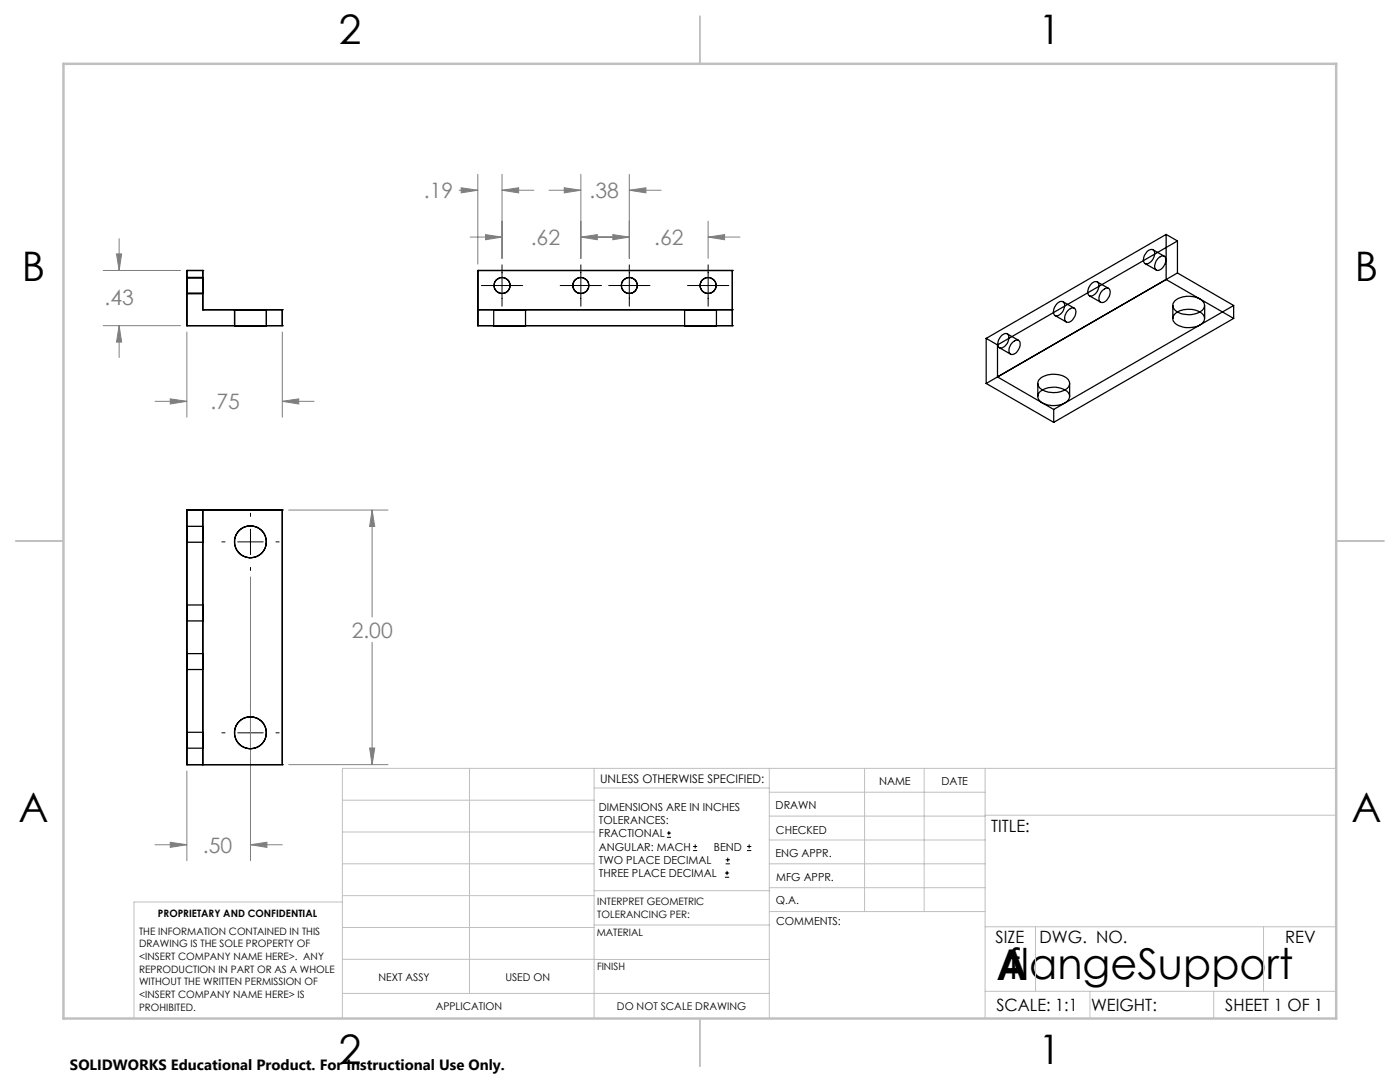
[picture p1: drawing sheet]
<svg xmlns="http://www.w3.org/2000/svg" width="279mm" height="216mm" viewBox="0 0 279 216" stroke-linecap="round" stroke-linejoin="round" font-family="sans-serif">
<g fill="none" stroke="#000" stroke-width=".2">
<path d="M96.1 57h8.2M100.2 52.8v8.3M111.8 57h8.3M115.9 52.8v8.3M121.5 57h8.2M125.6 52.8v8.3M137.2 57h8.3M141.3 52.8v8.3M44.3 108.1h.6M47.4 108.1h5.1M50 102.4v.6M50 105.6v5.1"/>
<path d="M50 113.2v.6M55.1 108.1h.6M44.3 146.2h.6M47.4 146.2h5.1M50 140.5v.6M50 143.7v5.1M50 151.3v.6M55.1 146.2h.6M133.1 167.1h.8M133.1 166.2h.8M133.5 165.8v.9M138.3 169.7h.8"/>
<path d="M138.3 168.9h.8M138.7 168.5v.8M144.7 175h.8M144.7 174.2h.8M144.8 172.4h.9M144.8 171.6h.9M145.1 173.8v.8M145.2 171.1v.9M149.1 169.7h.8M149.1 168.9h.8M149.5 168.5v.8"/>
</g>
<g fill="none" stroke="#808080" stroke-width=".2">
<path d="M91.6 38h3.8M92 37.5l3.4 .5-3.4 .5zM95.4 34.8v17.9M100.2 38l3.3-.5v1zM100.2 34.8v16.8M100.2 38h6.3M109.6 38h6.3M112.6 37.5l3.3 .5-3.3 .5zM115.9 34.8v16.8M125.6 38l3.3-.5v1zM125.6 38h6.3M125.6 34.8v16.8"/>
<path d="M20.6 54h15.4M23.2 50.7h1.1l-.5 3.3zM23.8 47.6v6.4M93.8 47.3h6.4M96.9 46.8l3.3 .5-3.3 .5zM115.9 47.3l3.3-.5v1zM115.9 47.3h9.7M122.3 46.8l3.3 .5-3.3 .5zM141.3 47.3l3.3-.5v1zM141.3 47.3h6.4M141.3 44.1v7.5M20.6 65h15.4"/>
<path d="M23.8 65l.5 3.3h-1.1zM23.8 65v6.3M34 79.6l3.3 .5-3.3 .5zM37.3 66.3v17M56.3 66.3v17M30.9 80.1h6.4M56.3 80.1l3.3-.5v1zM56.3 80.1h6.4M50 115.1v56.6M57.6 101.8h19.8M74.3 101.8l.5 3.3h-1zM74.3 101.8v21.3"/>
<path d="M74.3 128.2v24.4M37.3 153.8v17.9M57.6 152.6h19.8M73.8 149.3h1l-.5 3.3zM30.9 168.6h6.4M34 168.1l3.3 .5-3.3 .5zM50 168.6l3.3-.5v1zM50 168.6h6.3"/>
</g>
<g fill="none" stroke="#c0c0c0" stroke-width=".2">
<path d="M68.3 159.7h50.3M93.7 153.3v44.9M118.6 153.3v49.9M118.6 157.2h34.9M153.5 153.3v49.9M153.5 158.1h43.1M172.5 153.3v28.6M184.4 153.3v28.6M196.6 153.3v49.9M266.7 153.3h-198.4v49.9M68.3 178.7h50.3M68.3 172.4h50.3"/>
<path d="M68.3 166h50.3M68.3 180h-41.6v23.2M118.6 177.7h35M153.5 167.6h43.1M153.5 162.8h43.1M153.5 172.4h43.1M153.5 177.1h43.1M196.6 162.7h70.1M68.3 198.2h85.2M68.3 191.4l85.2 .1M68.3 185.1h50.3M118.6 184.6h35"/>
<path d="M153.6 181.9h43M196.6 197.8h70.1M196.6 184.9h70.1M206.7 184.9v12.9M217.5 197.8v5.4M242.2 197.8v5.4M252.2 184.9v12.9"/>
</g>
<path d="M139.7 3.2v9.5M3.1 107.9h9.6M266.7 107.9h9.5M139.7 203.2v9.6" fill="none" stroke="#c0c0c0" stroke-width=".25"/>
<path d="M12.7 12.7h254v190.5h-254z" fill="none" stroke="#c0c0c0" stroke-width=".5"/>
<path d="M34 79.6l3.3 .5-3.3 .5zM56.3 80.1l3.3-.5v1zM23.2 50.7h1.1l-.5 3.3zM23.8 65l.5 3.3h-1.1zM92 37.5l3.4 .5-3.4 .5zM100.2 38l3.3-.5v1zM96.9 46.8l3.3 .5-3.3 .5zM115.9 47.3l3.3-.5v1zM112.6 37.5l3.3 .5-3.3 .5zM125.6 38l3.3-.5v1zM141.3 47.3l3.3-.5v1zM122.3 46.8l3.3 .5-3.3 .5zM74.3 101.8l.5 3.3h-1zM73.8 149.3h1l-.5 3.3zM50 168.6l3.3-.5v1zM34 168.1l3.3 .5-3.3 .5z" fill="#808080"/>
<g fill="none" stroke="#000" stroke-width=".25">
<path d="M37.3 55.4v3.2zM37.3 54h.1M37.3 58.6h3.2M37.3 55.4h3.2M37.3 54h3.2M37.3 54v11M40.5 55.4v3.2zM40.5 54h.1M40.5 54v7.8M95.4 54h50.8M95.4 54v11M95.4 54h.1"/>
<path d="M146.2 54h.1M146.2 54v11M217.4 59l2.2 1.3M217.8 56.6a.8 .8 0 0 1 .9-.4 .8 .8 0 0 1 .6 .6 1.96 1.96 0 0 1-1.9 2.2 1.75 1.75 0 0 1 .4-2.4zM219 56.3l2.2 1.2M219.9 58.1a.89 .89 0 0 1 .8-.6 .89 .89 0 0 1 .8 .4 2.18 2.18 0 0 1-1.6 2.5 .95 .95 0 0 1-.5-1.5zM228.5 52.6l2.3 1.3M229 50.2a.8 .8 0 0 1 .8-.4 .8 .8 0 0 1 .6 .6 1.96 1.96 0 0 1-1.9 2.2 1.75 1.75 0 0 1 .5-2.4zM230.1 49.8l2.2 1.3M231 51.6a.89 .89 0 0 1 .8-.5 .89 .89 0 0 1 .8 .4 2.05 2.05 0 0 1-1.7 2.4 1.12 1.12 0 0 1-.3-1.6zM232.7 46.8v9l13.5 7.7M232.7 46.8l2.3 1.3"/>
<path d="M232.7 46.8l-35.9 20.7M235 54.5l-38.2 22M235 48.1v6.4M235 48.1l-35.9 20.7M235 54.5l11.2 6.5M37.3 65h.1M37.3 65h19M40.5 61.8h.1M40.5 61.8h15.8M46.8 65h6.3zM46.8 61.8h6.4zM46.8 61.8v3.2"/>
<path d="M53.2 61.8v3.2M56.3 61.8h.1M56.3 65h.1M56.3 61.8v3.2M95.4 61.8h50.8M95.4 65h50.8M95.4 61.8h.1M95.4 65h.1M98.5 65h6.4zM98.5 61.8h6.4zM98.5 61.8v3.2M104.9 61.8v3.2"/>
<path d="M136.6 65h6.4zM136.6 61.8h6.4zM136.6 61.8v3.2M143 61.8v3.2M146.2 61.8h.1M146.2 65h.1M196.8 76.5l13.5 7.8M196.8 67.5v9M196.8 67.5l2.3 1.3M199.1 68.8v6.4l11.2 6.5M199.5 69.4l2.2 1.3M199.9 67a.76 .76 0 0 1 .8-.5 .76 .76 0 0 1 .6 .7 2.06 2.06 0 0 1-1.7 2.2 1.24 1.24 0 0 1-.1-1.8z"/>
<path d="M201 66.6l2.3 1.3M202 68.4a.91 .91 0 0 1 1.6-.1 2.12 2.12 0 0 1-1.8 2.4 1.39 1.39 0 0 1 0-2.1zM207.1 76.5v2.6M207.4 75.7a4.5 4.5 0 0 1 5.8 .1 1.45 1.45 0 0 1-1 2.2 4.1 4.1 0 0 1-5-1.1l-.1-.6zM207.4 78.3a4.4 4.4 0 0 1 5.9 .1 1.48 1.48 0 0 1-1.2 2.2 4.6 4.6 0 0 1-4.7-.7 1.2 1.2 0 0 1 0-1.6zM210.6 63l2.2 1.2M211 60.5a.8 .8 0 0 1 .8-.4 .8 .8 0 0 1 .7 .6 1.96 1.96 0 0 1-1.9 2.3 1.75 1.75 0 0 1 .4-2.5zM212.2 60.2l2.2 1.3M213.1 62a.89 .89 0 0 1 .7-.5 .89 .89 0 0 1 .9 .4 2.18 2.18 0 0 1-1.6 2.4 .91 .91 0 0 1-.5-1.4zM213.5 76.5v2.6M234.1 61v2.5M234.4 62.7a4.4 4.4 0 0 1 5.8 .2 1.48 1.48 0 0 1-1.1 2.2 4.3 4.3 0 0 1-4.9-1l-.1-.8z"/>
<path d="M234.5 60a4.7 4.7 0 0 1 5.5 0 1.42 1.42 0 0 1-.9 2.4 4.7 4.7 0 0 1-4.7-.6 1.24 1.24 0 0 1 .1-1.8zM240.4 61v2.5M246.2 63.5l-35.9 20.8M246.2 61v2.5M246.2 61l-35.9 20.7M210.3 81.7v2.6M37.3 105v3.2zM37.3 101.8h.1M37.3 101.8v50.8M37.3 108.2h3.2M37.3 105h3.2M37.3 101.8h19"/>
<path d="M40.5 105v3.2zM40.5 101.8h.1M40.5 101.8v50.8M56.3 101.8h.1M56.3 101.8v50.8M37.3 120.7v3.2zM37.3 130.4v3.2zM37.3 123.9h3.2M37.3 120.7h3.2M37.3 133.6h3.2M37.3 130.4h3.2M40.5 120.7v3.2z"/>
<path d="M40.5 130.4v3.2zM37.3 146.1v3.2zM37.3 152.6h.1M37.3 149.3h3.2M37.3 146.1h3.2M37.3 152.6h19M40.5 146.1v3.2zM40.5 152.6h.1M56.3 152.6h.1"/>
<circle cx="100.2" cy="57" r="1.58"/>
<circle cx="100.2" cy="57" r="1.59"/>
<circle cx="115.9" cy="57" r="1.58"/>
<circle cx="115.9" cy="57" r="1.59"/>
<circle cx="125.6" cy="57" r="1.58"/>
<circle cx="125.6" cy="57" r="1.59"/>
<circle cx="141.3" cy="57" r="1.58"/>
<circle cx="141.3" cy="57" r="1.59"/>
<circle cx="50" cy="108.1" r="3.2"/>
<circle cx="50" cy="146.2" r="3.2"/>
</g>
<g font-size="8.5">
<text x="198.9" y="195.5">A</text>
<text x="201.1" y="195.4">flangeSupport</text>
</g>
<g font-size="8.1">
<text x="67.6" y="8.9">2</text>
<text x="207.3" y="8.9">1</text>
<text x="4.4" y="56.2">B</text>
<text x="270.4" y="56.2">B</text>
<text x="3.7" y="164.1">A</text>
<text x="269.7" y="164.1">A</text>
<text x="67.6" y="212.4">2</text>
<text x="207.3" y="212.4">1</text>
</g>
<g font-size="4.2" fill="#808080">
<text x="84.6" y="39.6">.19</text>
<text x="117.7" y="39.6">.38</text>
<text x="105.9" y="48.9">.62</text>
<text x="130.6" y="48.9">.62</text>
<text x="20.9" y="61">.43</text>
<text x="42" y="81.7">.75</text>
<text x="70.2" y="127.2">2.00</text>
<text x="40.5" y="170.1">.50</text>
</g>
<g font-size="3.4">
<text x="197.8" y="166">TITLE:</text>
<text x="198.7" y="188.1">SIZE</text>
<text x="207.5" y="188.1">DWG. NO.</text>
<text x="256.5" y="188.2">REV</text>
<text x="198.8" y="201.7">SCALE: 1:1</text>
<text x="217.7" y="201.8">WEIGHT:</text>
<text x="244.5" y="201.7">SHEET 1 OF 1</text>
</g>
<text font-size="3" x="14" y="213.5">SOLIDWORKS Educational Product. For Instructional Use Only.</text>
<text font-size="2.4" x="119.8" y="156.2">UNLESS OTHERWISE SPECIFIED:</text>
<g font-size="2.2">
<text x="119.5" y="161.8">DIMENSIONS ARE IN INCHES</text>
<text x="154.8" y="161.4">DRAWN</text>
<text x="175.4" y="156.6">NAME</text>
<text x="187.9" y="156.7">DATE</text>
<text x="119.5" y="164.4">TOLERANCES:</text>
<text x="119.5" y="167.1">FRACTIONAL</text>
<text x="154.9" y="166.3">CHECKED</text>
<text x="119.5" y="169.7">ANGULAR: MACH</text>
<text x="119.5" y="172.4">TWO PLACE DECIMAL</text>
<text x="142.5" y="169.7">BEND</text>
<text x="154.8" y="171">ENG APPR.</text>
<text x="119.5" y="175">THREE PLACE DECIMAL</text>
<text x="154.9" y="175.7">MFG APPR.</text>
<text x="154.9" y="180.4">Q.A.</text>
<text x="154.9" y="184.6">COMMENTS:</text>
</g>
<g font-size="2.1">
<text x="75.5" y="195.7">NEXT ASSY</text>
<text x="100.9" y="195.7">USED ON</text>
<text x="86.9" y="201.5">APPLICATION</text>
<text x="123.1" y="201.6">DO NOT SCALE DRAWING</text>
</g>
<g font-size="2">
<text x="31.5" y="182.9">PROPRIETARY AND CONFIDENTIAL</text>
<text x="119.2" y="180.6">INTERPRET GEOMETRIC</text>
<text x="119.2" y="183.1">TOLERANCING PER:</text>
<text x="27.8" y="186.5">THE INFORMATION CONTAINED IN THIS</text>
<text x="27.8" y="189">DRAWING IS THE SOLE PROPERTY OF</text>
<text x="27.8" y="191.6">&lt;INSERT COMPANY NAME HERE&gt;. ANY</text>
<text x="119.1" y="186.7">MATERIAL</text>
<text x="27.8" y="194.1">REPRODUCTION IN PART OR AS A WHOLE</text>
<text x="27.8" y="196.6">WITHOUT THE WRITTEN PERMISSION OF</text>
<text x="119.1" y="193.5">FINISH</text>
<text x="27.8" y="199.1">&lt;INSERT COMPANY NAME HERE&gt; IS</text>
<text x="27.8" y="201.7">PROHIBITED.</text>
</g>
</svg>
